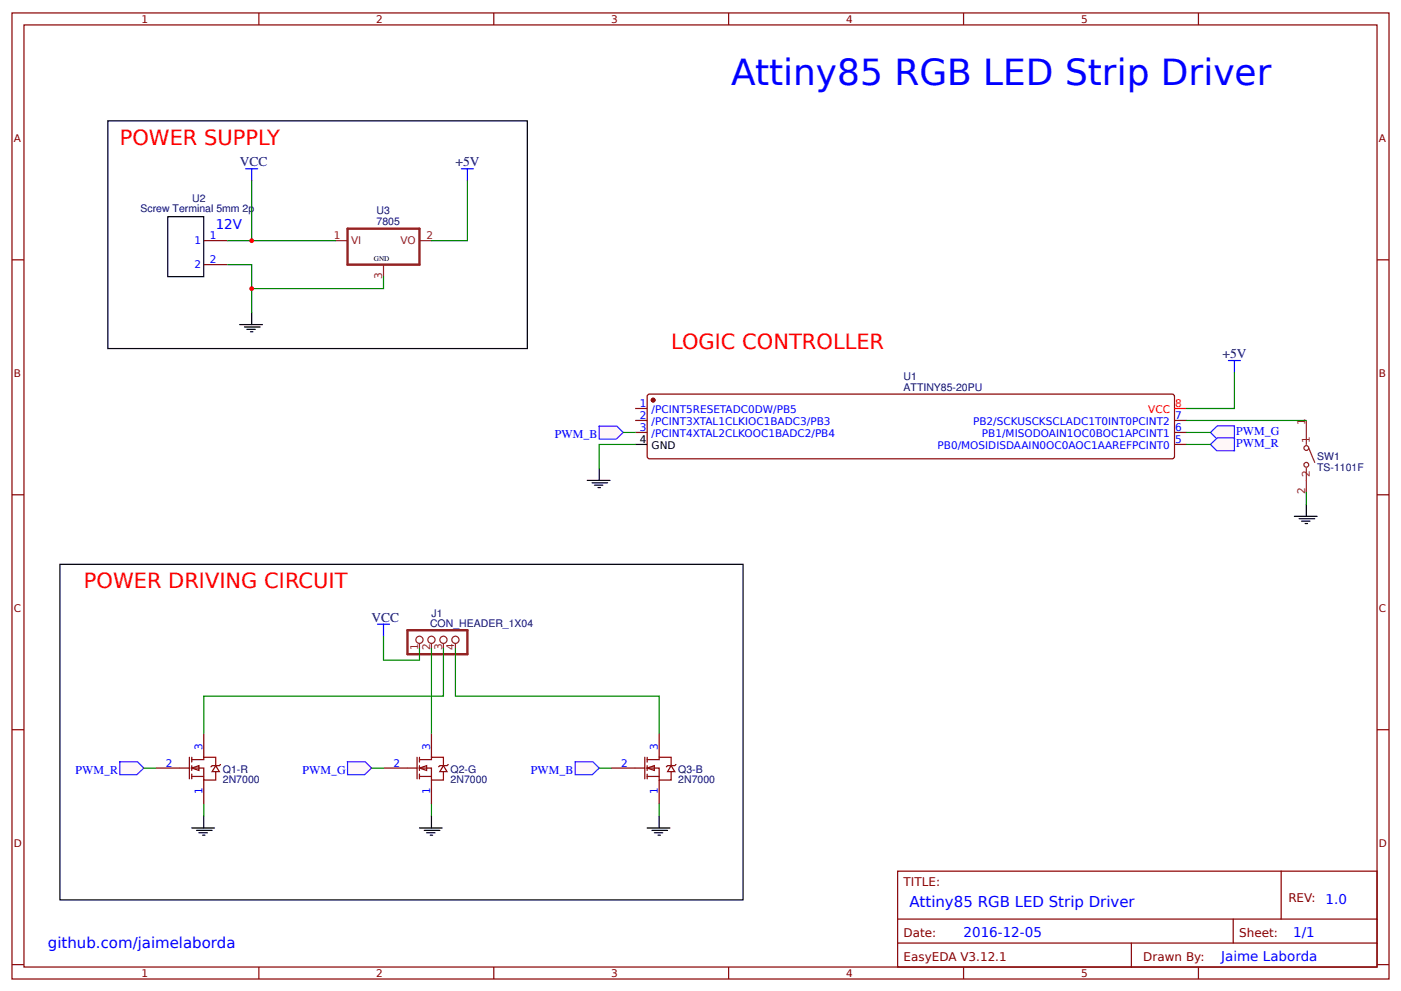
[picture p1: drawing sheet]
<svg xmlns="http://www.w3.org/2000/svg" width="312mm" height="221mm" viewBox="0 0 312 221" stroke-linecap="round" stroke-linejoin="round" font-family="sans-serif">
<g fill="none" stroke="#800" stroke-width=".27">
<path d="M2.7 2.9h306.4v214.9h-306.4zM5.3 5.5h301.1v209.7h-301.1zM57.6 2.9v2.6M109.9 2.9v2.6M162.2 2.9v2.6M214.4 2.9v2.6M266.7 2.9v2.6M2.7 57.8h2.6M306.4 57.8h2.7M141.4 90.9h2.6M141.4 93.6h2.6M141.4 96.2h2.6"/>
<path d="M144.1 88l.5-.3h116.2l.5 .3 .1 .2v13.4l-.3 .4-.3 .1h-116.2l-.3-.1-.3-.4zM261.4 93.6h2.6M261.4 96.2h2.6M261.4 98.9h2.6M2.7 110.1h2.6M306.4 110.1h2.7M2.7 162.4h2.6M306.4 162.4h2.7M199.8 193.8h106.6v21.4h-106.6zM285.1 193.8v10.7M2.7 214.6h2.6M57.6 215.2v2.6"/>
<path d="M109.9 215.2v2.6M162.2 215.2v2.6M199.8 204.5h106.6M199.8 209.8h106.6M214.4 215.2v2.6M251.8 209.8v5.4M266.7 215.2v2.6M274.4 204.5v5.3M306.4 214.6h2.7"/>
</g>
<circle cx="145.4" cy="89" r=".4" fill="#800" stroke="#800" stroke-width=".27"/>
<path d="M141.4 98.9h2.6" fill="none" stroke="#000" stroke-width=".27"/>
<path d="M261.4 90.9h2.6" fill="none" stroke="#f00" stroke-width=".27"/>
<g fill="#fefefe" stroke="#800" stroke-width=".27">
<path d="M48 170.4l.8 1.3h-1.6z"/>
<path d="M42.7 170.9l1.6-.5v1z"/>
</g>
<path d="M34.7 170.9h7.4M42.1 168.5v4.8M42.7 169h2.6v-.5h2.7v1.9M42.7 170.9h2.6v2.7h2.7v-1.9M42.7 172.8h2.6M42.7 168.5v1.1M42.7 170.4v1M42.7 172.2v1.1M45.3 163.2v5.3M45.3 173.6v5.3M49.1 170.1l-.3 .3h-1.6l-.3 .2" fill="none" stroke="#800" stroke-width=".27"/>
<g fill="#fefefe" stroke="#800" stroke-width=".27">
<path d="M98.7 170.4l.8 1.3h-1.6z"/>
<path d="M93.3 170.9l1.6-.5v1z"/>
</g>
<path d="M85.3 170.9h7.5M92.8 168.5v4.8M93.3 169h2.7v-.5h2.7v1.9M93.3 170.9h2.7v2.7h2.7v-1.9M93.3 172.8h2.7M93.3 168.5v1.1M93.3 170.4v1M93.3 172.2v1.1M96 163.2v5.3M96 173.6v5.3M99.7 170.1l-.2 .3h-1.6l-.3 .2" fill="none" stroke="#800" stroke-width=".27"/>
<g fill="#fefefe" stroke="#800" stroke-width=".27">
<path d="M149.4 170.4l.8 1.3h-1.6z"/>
<path d="M144 170.9l1.6-.5v1z"/>
</g>
<g fill="none" stroke="#800" stroke-width=".27">
<path d="M45.3 53.6h5.4M45.3 58.9h5.4M136 170.9h7.5M143.5 168.5v4.8M144 169h2.7v-.5h2.7v1.9M144 170.9h2.7v2.7h2.7v-1.9M144 172.8h2.7M144 168.5v1.1M144 170.4v1M144 172.2v1.1M146.7 163.2v5.3M146.7 173.6v5.3"/>
<path d="M150.4 170.1l-.2 .3h-1.6l-.3 .2"/>
</g>
<path d="M77.3 50.9h16v8h-16zM90.7 140.2h13.3v5.4h-13.3z" fill="none" stroke="#8d2323" stroke-width=".53"/>
<g fill="none" stroke="#8d2323" stroke-width=".27">
<path d="M74.7 53.6h2.6M85.3 58.9v2.7M93.3 53.6h2.7M93.3 143.2v1M96 143.2v1M98.7 143.2v1M101.3 143.2v1"/>
<circle cx="93.3" cy="142.4" r=".8"/>
<circle cx="96" cy="142.4" r=".8"/>
<circle cx="98.7" cy="142.4" r=".8"/>
<circle cx="101.3" cy="142.4" r=".8"/>
</g>
<path d="M37.3 48.2h8v13.4h-8zM53.3 72.2h5.1M54.4 72.8h3.5M54.9 73.3h1.9M55.7 73.8h.6M56 69.6v2.6" fill="none" stroke="#000" stroke-width=".27"/>
<path d="M54.7 37.6h2.6M56 37.6v2.6M102.7 37.6h2.6M104 37.6v2.6" fill="none" stroke="#00f" stroke-width=".27"/>
<path d="M56 40.2v13.4h-5.3M56 53.6h18.7" fill="none" stroke="#080" stroke-width=".27"/>
<circle cx="56" cy="53.6" r=".53" fill="#c00"/>
<path d="M50.7 58.9h5.3v10.7M85.3 61.6v2.6h-29.3" fill="none" stroke="#080" stroke-width=".27"/>
<circle cx="56" cy="64.2" r=".53" fill="#c00"/>
<path d="M104 40.2v13.4h-8M141.4 98.9h-8.1v5.3M274.7 82.9v8h-10.7" fill="none" stroke="#080" stroke-width=".27"/>
<path d="M273.4 80.2h2.6M274.7 80.2v2.7" fill="none" stroke="#00f" stroke-width=".27"/>
<path d="M24 26.9h93.3v50.7h-93.3zM130.7 106.9h5.1M131.8 107.4h3.4M132.3 108h1.9M133.1 108.5h.5M133.3 104.2v2.7" fill="none" stroke="#000" stroke-width=".27"/>
<g fill="#fff7f8" stroke="#430aff" stroke-width=".27">
<path d="M133.3 94.8h4l1.4 1.4-1.5 1.5h-3.9z"/>
<path d="M269.4 96.2l1.5-1.4h3.8l.1 2.8h-4z"/>
<path d="M269.4 98.9l1.5-1.5h3.8l.1 2.9h-4z"/>
</g>
<path d="M264 98.9h5.4M264 96.2h5.4M85.3 141.6v5.3h8v-2.7M96 144.2v19M101.3 144.2v10.7h45.4v8.3M45.3 178.9v2.7M96 178.9v2.7M146.7 178.9v2.7" fill="none" stroke="#080" stroke-width=".27"/>
<path d="M84 138.9h2.7M85.3 138.9v2.7" fill="none" stroke="#00f" stroke-width=".27"/>
<g fill="none" stroke="#000" stroke-width=".27">
<path d="M42.7 184.2h5M43.7 184.8h3.5M44.3 185.3h1.8M45.1 185.8h.5M45.3 181.6v2.6M93.3 184.2h5.1M94.4 184.8h3.5M94.9 185.3h1.9M95.7 185.8h.6M96 181.6v2.6M144 184.2h5.1M145.1 184.8h3.5"/>
<path d="M145.6 185.3h1.9M146.4 185.8h.6M146.7 181.6v2.6"/>
</g>
<g fill="#fff7f8" stroke="#430aff" stroke-width=".27">
<path d="M26.6 169.5h4l1.4 1.4-1.5 1.5h-3.8z"/>
<path d="M77.3 169.5h4l1.4 1.4-1.6 1.5h-3.8z"/>
<path d="M127.9 169.5h4l1.4 1.4-1.5 1.5h-3.8z"/>
</g>
<path d="M138.7 96.2h2.7M264 93.6h26.7M290.7 109.6v2.6M98.7 144.2v10.7h-53.4v8.3M32 170.9h2.7M82.7 170.9h2.6M133.3 170.9h2.7" fill="none" stroke="#080" stroke-width=".27"/>
<path d="M288 114.9h5.1M289.1 115.4h3.5M289.6 116h1.9M290.4 116.5h.6M290.7 112.2v2.7M13.3 125.6h152.1v74.6h-152.1z" fill="none" stroke="#000" stroke-width=".27"/>
<g fill="none" stroke="#8d2323" stroke-width=".27">
<path d="M290.7 93.6v5.3M291.2 99.7l1.4 3.2M290.7 104.2v5.4"/>
<circle cx="290.7" cy="99.7" r=".53"/>
<circle cx="290.7" cy="103.4" r=".53"/>
</g>
<text font-size="8" fill="#00f" x="162.7" y="18.9">Attiny85 RGB LED Strip Driver</text>
<g font-size="4.7" fill="#f00">
<text x="26.7" y="32.2">POWER SUPPLY</text>
<text x="149.4" y="77.6">LOGIC CONTROLLER</text>
<text x="18.7" y="130.9">POWER DRIVING CIRCUIT</text>
</g>
<g font-size="3.3" fill="#00f">
<text x="202.4" y="201.8">Attiny85 RGB LED Strip Driver</text>
<text x="10.7" y="210.9">github.com/jaimelaborda</text>
</g>
<g font-size="3" fill="#000080">
<text x="53.3" y="37">VCC</text>
<text x="101.3" y="37">+5V</text>
<text x="272" y="79.7">+5V</text>
<text x="82.7" y="138.4">VCC</text>
</g>
<g font-size="3" fill="#00f">
<text x="48" y="50.9">12V</text>
<text x="295" y="201">1.0</text>
<text x="214.4" y="208.5">2016-12-05</text>
<text x="287.8" y="208.5">1/1</text>
<text x="271.8" y="213.8">Jaime Laborda</text>
</g>
<g font-size="2.7" fill="#00f">
<text x="123.5" y="97.6">PWM_B</text>
<text x="275.1" y="96.8">PWM_G</text>
<text x="275.1" y="99.4">PWM_R</text>
<text x="16.8" y="172.2">PWM_R</text>
<text x="67.3" y="172.2">PWM_G</text>
<text x="118.1" y="172.2">PWM_B</text>
</g>
<g font-size="2.7" fill="#800">
<text x="201.1" y="197">TITLE:</text>
<text x="286.7" y="200.8">REV:</text>
<text x="201.1" y="208.5">Date:</text>
<text x="275.8" y="208.5">Sheet:</text>
<text x="201.1" y="213.8">EasyEDA V3.12.1</text>
<text x="254.4" y="213.8">Drawn By:</text>
</g>
<g font-size="2.3" fill="#800">
<text x="31.5" y="5.1">1</text>
<text x="83.7" y="5.1">2</text>
<text x="136" y="5.1">3</text>
<text x="188.3" y="5.1">4</text>
<text x="240.6" y="5.1">5</text>
<text x="3.1" y="31.7">A</text>
<text x="306.8" y="31.7">A</text>
<text x="3.1" y="84">B</text>
<text x="306.8" y="84">B</text>
<text x="3.1" y="136.2">C</text>
<text x="306.8" y="136.2">C</text>
<text x="3.1" y="188.5">D</text>
<text x="306.8" y="188.5">D</text>
<text x="31.5" y="217.4">1</text>
<text x="83.7" y="217.4">2</text>
<text x="136" y="217.4">3</text>
<text x="188.3" y="217.4">4</text>
<text x="240.6" y="217.4">5</text>
</g>
<g font-size="2.3" fill="#000080">
<text x="31.3" y="47.2">Screw Terminal 5mm 2p</text>
<text x="42.7" y="45">U2</text>
<text x="83.8" y="47.6">U3</text>
<text x="83.8" y="50">7805</text>
<text x="201.1" y="86.9">ATTINY85-20PU</text>
<text x="201.1" y="84.5">U1</text>
<text x="293.1" y="104.8">TS-1101F</text>
<text x="293.1" y="102.4">SW1</text>
<text x="96.1" y="137.2">J1</text>
<text x="95.7" y="139.4">CON_HEADER_1X04</text>
<text x="49.6" y="171.9">Q1-R</text>
<text x="100.3" y="171.9">Q2-G</text>
<text x="151" y="171.9">Q3-B</text>
<text x="49.6" y="174.3">2N7000</text>
<text x="100.3" y="174.3">2N7000</text>
<text x="151" y="174.3">2N7000</text>
</g>
<g font-size="2.3" fill="#00f">
<text x="46.7" y="53.3">1</text>
<text x="43.3" y="54.4">1</text>
<text x="43.3" y="59.7">2</text>
<text x="46.7" y="58.6">2</text>
<text x="142.4" y="90.6">1</text>
<text x="142.4" y="93.3">2</text>
<text x="142.4" y="96">3</text>
<text x="145" y="92">/PCINT5RESETADC0DW/PB5</text>
<text x="145" y="94.6">/PCINT3XTAL1CLKIOC1BADC3/PB3</text>
<text x="216.5" y="94.6">PB2/SCKUSCKSCLADC1T0INT0PCINT2</text>
<text x="261.5" y="93.3">7</text>
<text x="261.5" y="96">6</text>
<text x="145" y="97.3">/PCINT4XTAL2CLKOOC1BADC2/PB4</text>
<text x="208.6" y="100">PB0/MOSIDISDAAIN0OC0AOC1AAREFPCINT0</text>
<text x="218.5" y="97.3">PB1/MISODOAIN1OC0BOC1APCINT1</text>
<text x="261.5" y="98.6">5</text>
<text x="45.1" y="166.9" transform="rotate(-90 45.1 166.9)">3</text>
<text x="95.7" y="166.9" transform="rotate(-90 95.7 166.9)">3</text>
<text x="146.4" y="166.9" transform="rotate(-90 146.4 166.9)">3</text>
<text x="36.9" y="170.6">2</text>
<text x="87.6" y="170.6">2</text>
<text x="138.3" y="170.6">2</text>
<text x="45.1" y="176.7" transform="rotate(-90 45.1 176.7)">1</text>
<text x="95.7" y="176.7" transform="rotate(-90 95.7 176.7)">1</text>
<text x="146.4" y="176.7" transform="rotate(-90 146.4 176.7)">1</text>
</g>
<g font-size="2.3" fill="#8d2323">
<text x="74.3" y="53.3">1</text>
<text x="94.9" y="53.3">2</text>
<text x="78.1" y="54.4">VI</text>
<text x="89.2" y="54.4">VO</text>
<text x="85.1" y="62" transform="rotate(-90 85.1 62)">3</text>
<text x="290.4" y="94.6" transform="rotate(-90 290.4 94.6)">1</text>
<text x="291.5" y="98.5" transform="rotate(-90 291.5 98.5)">1</text>
<text x="291.5" y="106.1" transform="rotate(-90 291.5 106.1)">2</text>
<text x="290.4" y="110" transform="rotate(-90 290.4 110)">2</text>
<text x="93.1" y="144.7" transform="rotate(-90 93.1 144.7)">1</text>
<text x="95.7" y="144.7" transform="rotate(-90 95.7 144.7)">2</text>
<text x="98.4" y="144.7" transform="rotate(-90 98.4 144.7)">3</text>
<text x="101.1" y="144.7" transform="rotate(-90 101.1 144.7)">4</text>
</g>
<g font-size="2.3" fill="#f00">
<text x="255.5" y="92">VCC</text>
<text x="261.5" y="90.6">8</text>
</g>
<g font-size="2.3">
<text x="142.4" y="98.6">4</text>
<text x="145" y="100">GND</text>
</g>
<text font-size="1.6" x="83.2" y="58.1">GND</text>
</svg>
